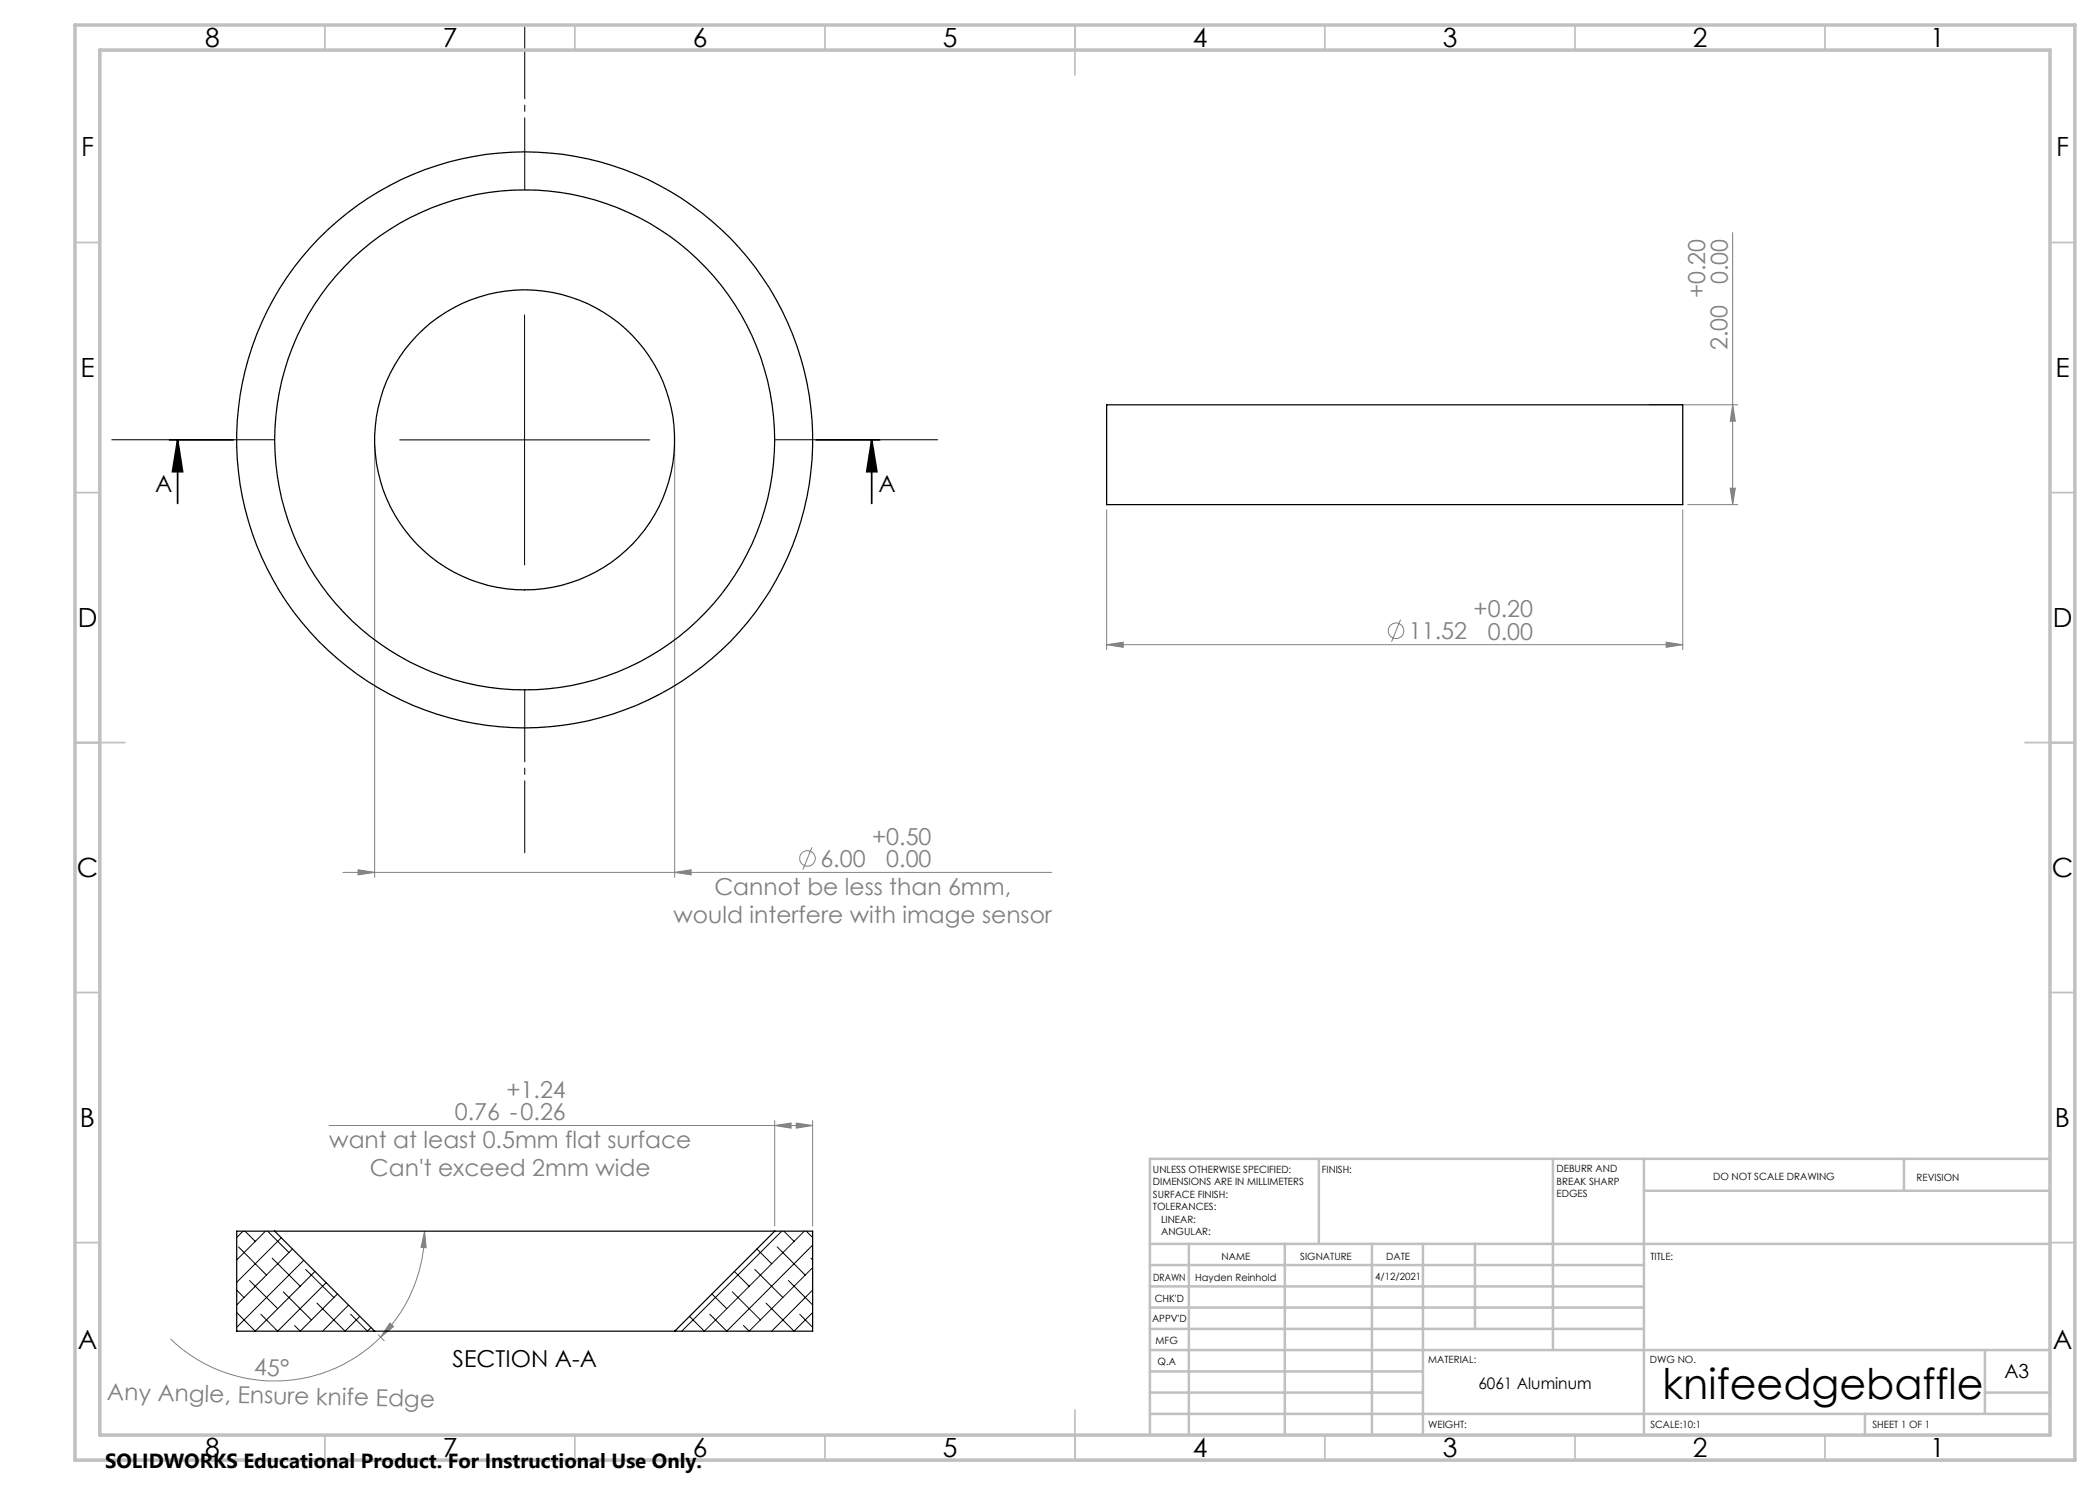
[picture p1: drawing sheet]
<svg xmlns="http://www.w3.org/2000/svg" width="420mm" height="297mm" viewBox="0 0 420 297" stroke-linecap="round" stroke-linejoin="round" font-family="sans-serif">
<g fill="none" stroke="#808080" stroke-width=".2">
<path d="M346.5 46.5v54.4M74.9 89v86.5M134.9 89v86.5M330 81h17.6M346 97.6h1.1l-.6 3.3zM346.5 81l.6 3.2h-1.1zM221.3 101.9v28M336.5 101.9v28M337.5 100.9h10.1M221.3 128.9l3.3-.5v1.1zM221.3 128.9h115.2M280.1 123.9l-1.8 4.5"/>
<path d="M333.2 128.4l3.3 .5-3.3 .6zM68.6 174.5h141.8M71.6 174l3.3 .5-3.3 .5zM134.9 174.5l3.3-.5v1zM162.4 169.5l-1.8 4.4M65.8 225.1h96.7M154.9 225.1l3.3-.5v1zM154.9 224.1v21.1M159.2 224.6l3.3 .5-3.3 .5zM162.5 224.1v21.1M84.9 246.2l.3 3.4-1-.1zM84.9 246.2a30.1 30.1 0 0 1-8.8 21.2"/>
<path d="M75.6 266.9l1.2 1.2M76.1 267.4a30 30 0 0 1-42 .4M78 264.6l.7 .7-2.6 2.1z"/>
<circle cx="279.2" cy="126.2" r="1.56"/>
<circle cx="161.5" cy="171.7" r="1.55"/>
</g>
<path d="M33.9 88h12.7M35.5 88l1 6.3h-2zM35.5 88v12.7M163.2 88h12.7M174.3 88l1.1 6.3h-2zM174.3 88v12.7" fill="none" stroke="#000" stroke-width=".35"/>
<path d="M104.9 38v-32.6M54.9 88h-32.6M154.9 88h32.6M104.9 138v32.6" fill="none" stroke="#000" stroke-width=".2" stroke-dasharray="15.2 1.3 1.3 1.3" stroke-dashoffset=".8"/>
<path d="M104.9 63v50M79.9 88h50" fill="none" stroke="#000" stroke-width=".2"/>
<g fill="none" stroke="#c0c0c0" stroke-width=".35">
<path d="M65 5v5M115 5v5M165 5v5M215 5v10M265 5v5M315 5v5M365 5v5M15 48.5h5M410 48.5h5M15 98.5h5M410 98.5h5M15 148.5h10"/>
<path d="M405 148.5h10M15 198.5h5M410 198.5h5M15 248.5h5M410 248.5h5M65 287v5M115 287v5M165 287v5M215 282v10M265 287v5M315 287v5M365 287v5"/>
</g>
<g fill="none" stroke="#c0c0c0" stroke-width=".5">
<path d="M263.8 231.8v17M310.6 231.8v38.2M328.8 231.8v55.2M328.8 238.2h81.2M380.8 231.8v6.4M410 231.8h-180v55.2M230 248.8h180M230 257.3h98.8M230 253h98.8M237.8 248.8v38.2M257 248.8v38.2M274.4 248.8v38.2"/>
<path d="M284.6 248.8v38.2M295 248.8v17M230 265.8h98.8M230 261.5h98.8M230 278.5h54.6M230 274.3h54.6M230 270h180M397 278.5h13M397 270v12.8M230 282.8h180M373 282.8v4.2"/>
</g>
<path d="M15 5h400v287h-400zM20 10h390v277h-390z" fill="none" stroke="#c0c0c0" stroke-width=".7"/>
<path d="M174.3 88l1.1 6.3h-2zM35.5 88l1 6.3h-2z" fill="#000"/>
<g fill="#808080">
<path d="M71.6 174l3.3 .5-3.3 .5zM134.9 174.5l3.3-.5v1zM154.9 225.1l3.3-.5v1zM159.2 224.6l3.3 .5-3.3 .5zM221.3 128.9l3.3-.5v1.1zM333.2 128.4l3.3 .5-3.3 .6z"/>
<path d="M346 97.6h1.1l-.6 3.3zM346.5 81l.6 3.2h-1.1z"/>
<path d="M78 264.6l.7 .7-2.6 2.1zM84.9 246.2l.3 3.4-1-.1z"/>
</g>
<g fill="none" stroke="#000" stroke-width=".25">
<path d="M221.3 81h115.2v19.9h-115.2zM54.9 246.2h100M54.9 246.2h-7.6v20h27.6M54.9 246.2l20 20M154.9 246.2l-20 20M154.9 246.2h7.6v20h-27.6M74.9 266.2h60"/>
<circle cx="104.9" cy="88" r="57.6"/>
<circle cx="104.9" cy="88" r="30"/>
<circle cx="104.9" cy="88" r="50"/>
</g>
<g fill="none" stroke="#000" stroke-width=".2">
<path d="M47.3 258l1.5 1.5M47.7 249.4l5.6 5.6M48.6 246.2l-1.3 1.3M49 246.2l2 2.1M49.9 256.1l5.6 5.6M53.1 246.2l-5.8 5.8M53.5 246.2l4.3 4.3M54.4 251.6l5.6 5.6M56.3 247.5l-9 9M56.7 258.4l5.6 5.6M58.5 249.8l-11.2 11.2M60.7 252.1l-13.4 13.4"/>
<path d="M61.1 253.9l5.7 5.6M63 254.3l-12 11.9-3.7-3.7M65.2 256.5l-9.7 9.7-3.3-3.3M67.5 258.8l-7.5 7.4-1.1-1.1M142.4 258.8l2.9 2.9M146.5 258.4l5.6 5.6M146.9 254.3l2.9 2.9M151 253.9l5.6 5.6M151.4 249.8l2.9 3M155.4 249.4l5.6 5.6M156.4 246.2l-20.1 20M156.8 246.2l2 2.1"/>
<path d="M157.7 256.1l4.8 4.9M160.9 246.2l-20 20-3-2.9M161.3 246.2l1.2 1.3M162.2 251.6l.3 .4M162.5 249l-17.2 17.2-3.3-3.3M162.5 253.5l-12.7 12.7-1.1-1.1M162.5 258l-8.2 8.2M63.4 260.6l5.6 5.6 3-2.9M69.7 261l-5.2 5.2M70.1 262.9l3.4 3.3 .7-.7M153.2 260.6l5.6 5.6 3.7-3.7M159.9 262.9l2.6 2.6"/>
</g>
<text font-size="8.5" x="332.5" y="279.7">knifeedgebaffle</text>
<g font-size="5.3">
<text x="41" y="9.5">8</text>
<text x="88.5" y="9.5">7</text>
<text x="138.5" y="9.5">6</text>
<text x="188.5" y="9.5">5</text>
<text x="238.5" y="9.5">4</text>
<text x="288.5" y="9.5">3</text>
<text x="338.5" y="9.5">2</text>
<text x="386" y="9.5">1</text>
<text x="16.2" y="31.2">F</text>
<text x="411.2" y="31.2">F</text>
<text x="16.1" y="75.5">E</text>
<text x="411.1" y="75.5">E</text>
<text x="15.5" y="125.5">D</text>
<text x="410.5" y="125.5">D</text>
<text x="15.4" y="175.5">C</text>
<text x="410.4" y="175.5">C</text>
<text x="16" y="225.5">B</text>
<text x="411" y="225.5">B</text>
<text x="15.5" y="269.7">A</text>
<text x="410.5" y="269.7">A</text>
<text x="41" y="291.5">8</text>
<text x="88.5" y="291.5">7</text>
<text x="138.5" y="291.5">6</text>
<text x="188.5" y="291.5">5</text>
<text x="238.5" y="291.5">4</text>
<text x="288.5" y="291.5">3</text>
<text x="338.5" y="291.5">2</text>
<text x="386" y="291.5">1</text>
</g>
<g font-size="4.7" fill="#808080">
<text x="341" y="59.7" transform="rotate(-90 341 59.7)">+0.20</text>
<text x="345.6" y="56.9" transform="rotate(-90 345.6 56.9)">0.00</text>
<text x="345.5" y="70" transform="rotate(-90 345.5 70)">2.00</text>
<text x="294.7" y="123.4">+0.20</text>
<text x="281.8" y="127.9">11.52</text>
<text x="297.6" y="127.9">0.00</text>
<text x="164.1" y="173.4">6.00</text>
<text x="174.4" y="168.9">+0.50</text>
<text x="177.3" y="173.4">0.00</text>
<text x="142.9" y="179">Cannot be less than 6mm,</text>
<text x="134.7" y="184.6">would interfere with image sensor</text>
<text x="101.3" y="219.6">+1.24</text>
<text x="91" y="224">0.76 -0.26</text>
<text x="65.9" y="229.6">want at least 0.5mm flat surface</text>
<text x="74" y="235.2">Can't exceed 2mm wide</text>
<text x="50.8" y="275.1" transform="rotate(1 50.8 275.1)">45°</text>
<text x="21.4" y="280" transform="rotate(1 21.4 280)">Any Angle, Ensure knife Edge</text>
</g>
<g font-size="4.7">
<text x="31" y="98.5">A</text>
<text x="175.7" y="98.5">A</text>
<text x="90.5" y="273.5">SECTION A-A</text>
</g>
<text font-size="4.1" x="21" y="293.7">SOLIDWORKS Educational Product. For Instructional Use Only.</text>
<text font-size="3.9" x="400.9" y="275.5">A3</text>
<text font-size="3.2" x="295.7" y="277.9">6061 Aluminum</text>
<g font-size="2">
<text x="230.6" y="234.6">UNLESS OTHERWISE SPECIFIED:</text>
<text x="230.6" y="237.1">DIMENSIONS ARE IN MILLIMETERS</text>
<text x="230.6" y="239.6">SURFACE FINISH:</text>
<text x="264.4" y="234.6">FINISH:</text>
<text x="311.3" y="234.5">DEBURR AND</text>
<text x="311.3" y="237">BREAK SHARP</text>
<text x="311.3" y="239.5">EDGES</text>
<text x="342.6" y="236">DO NOT SCALE DRAWING</text>
<text x="383.3" y="236.2">REVISION</text>
<text x="230.6" y="242.1">TOLERANCES:</text>
<text x="232.2" y="244.6">LINEAR:</text>
<text x="232.2" y="247.1">ANGULAR:</text>
<text x="244.3" y="252">NAME</text>
<text x="260" y="251.9">SIGNATURE</text>
<text x="277.2" y="251.9">DATE</text>
<text x="330.1" y="251.9">TITLE:</text>
<text x="230.6" y="256.1">DRAWN</text>
<text x="239.1" y="256.1">Hayden Reinhold</text>
<text x="275" y="255.9">4/12/2021</text>
<text x="230.9" y="260.3">CHK'D</text>
<text x="230.4" y="264.4">APPV'D</text>
<text x="231.1" y="268.8">MFG</text>
<text x="231.5" y="273">Q.A</text>
<text x="285.6" y="272.5">MATERIAL:</text>
<text x="330" y="272.5">DWG NO.</text>
<text x="285.6" y="285.5">WEIGHT:</text>
<text x="330.1" y="285.6">SCALE:10:1</text>
<text x="374.5" y="285.6">SHEET 1 OF 1</text>
</g>
</svg>
